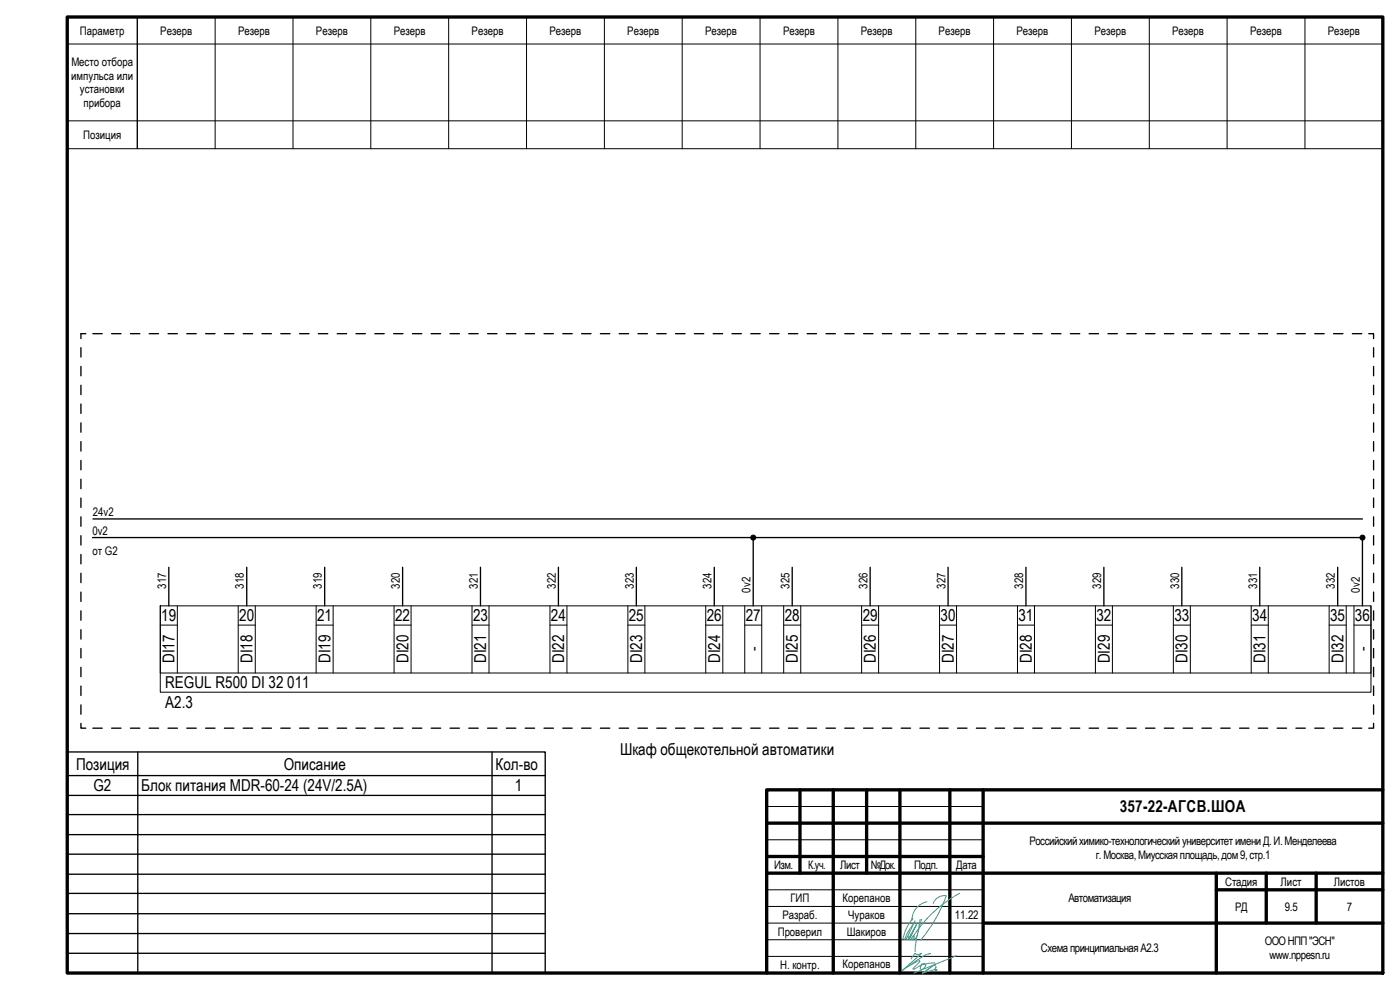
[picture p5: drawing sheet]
<svg xmlns="http://www.w3.org/2000/svg" width="420mm" height="297mm" viewBox="0 0 420 297" stroke-linecap="round" stroke-linejoin="round" font-family="sans-serif">
<g fill="none" stroke="#000" stroke-width="1">
<path d="M20.2 5.1h394.8v286.9h-394.8zM240.1 237v25M250.1 237v55M260.1 237v25M270.1 237v55M285.1 237v55M295.1 237v55M415 237h-184.9v55M230.1 247h184.9M230.1 257h65M230.1 262h184.9M295.1 277h119.9"/>
<path d="M365 262v30M365 267h50M380 262v15M395 262v15"/>
</g>
<g fill="none" stroke="#000" stroke-width=".3">
<path d="M20.2 13.2h394.8M41.2 5.1v39.5M64.6 5.1v39.5M87.9 5.1v39.5M111.3 5.1v39.5M134.7 5.1v39.5M158 5.1v39.5M181.4 5.1v39.5M204.7 5.1v39.5M228.1 5.1v39.5M251.5 5.1v39.5M274.8 5.1v39.5"/>
<path d="M298.2 5.1v39.5M321.6 5.1v39.5M344.9 5.1v39.5M368.3 5.1v39.5M391.6 5.1v39.5M415 5.1v39.5h-394.8M20.2 36.3h394.8M48.1 181.8h363.3v25.9h-363.3zM48.1 181.8v20.1h363.3v-20.1M48.1 187.6h5.1M53.2 181.8v20.1M71.5 187.6h5.1"/>
<path d="M71.5 181.8v20.1M76.6 181.8v20.1M94.9 187.6h5.1M94.9 181.8v20.1M100 181.8v20.1M118.3 187.6h5.1M118.3 181.8v20.1M123.4 181.8v20.1M141.7 187.6h5.1M141.7 181.8v20.1M146.8 181.8v20.1M165 187.6h5.1"/>
<path d="M165 181.8v20.1M170.1 181.8v20.1M188.4 187.6h5.1M188.4 181.8v20.1M193.5 181.8v20.1M211.8 187.6h5.1M211.8 181.8v20.1M216.9 181.8v20.1M223.5 187.6h5.1M223.5 181.8v20.1M228.6 181.8v20.1M235.2 187.6h5.1"/>
<path d="M235.2 181.8v20.1M240.3 181.8v20.1M258.6 187.6h5.1M258.6 181.8v20.1M263.7 181.8v20.1M282 187.6h5.1M282 181.8v20.1M287.1 181.8v20.1M305.4 187.6h5.1M305.4 181.8v20.1M310.5 181.8v20.1M328.7 187.6h5.2"/>
<path d="M328.7 181.8v20.1M333.9 181.8v20.1M352.1 187.6h5.1M352.1 181.8v20.1M357.2 181.8v20.1M375.5 181.8v20.1M375.5 187.6h5.1M380.6 181.8v20.1M398.9 181.8v20.1M398.9 187.6h5.1M404 181.8v20.1M406.3 181.8v20.1"/>
<path d="M406.3 187.6h5.1M230.1 242h65M230.1 252h65M230.1 267h65M230.1 277h65M230.1 272h65M230.1 287h65M230.1 282h65"/>
<circle cx="226.1" cy="161.3" r=".75"/>
<circle cx="408.9" cy="161.3" r=".75"/>
</g>
<g fill="none" stroke="#3dad99" stroke-width=".3">
<path d="M274 275.5a13 13 0 0 0-3 6.4M274.2 277.2a15 15 0 0 0-2.7 4.8M274.6 276.3l-2.7 5.6M275.6 279.6l-.7 2.9-.3 3M276.1 275.9l-.5 3.7M276.5 275.8l-.9 3.8M278.2 270.6a5.6 5.6 0 0 0-4.5 5.5M280.1 271.1a3.5 3.5 0 0 1 3.9-2.3 42.7 42.7 0 0 1-7.7 13.2M288 268a38.6 38.6 0 0 0-13.8 12.8M271.9 290.3l4-2.1 .1 .4-2 2.2h.3l2.1-1.3-.2 1 .1 .3 .3 .1 .8-.5a.66 .66 0 0 0 .4-1 .66 .66 0 0 0-1.1 0l3.4-.5h.5v.3l-3.7 2.8M272.2 281l.5 .1 .2 .6M272.9 281.9l2.3-4.7-2.8 4.8"/>
<path d="M273.6 281.6l-.2 .4M274 280.8a.64 .64 0 0 1 .2 .7 .64 .64 0 0 1-.6 .4zM274.1 281.6l-.7 .4M274.3 281l-.1 1.1M275.3 280.4l-.7 1.7M277 292l3.2-2.3a.46 .46 0 0 1 .5 0 .46 .46 0 0 1 .2 .6l-.3 .6 .3 .4a.26 .26 0 0 0 .3-.3 .26 .26 0 0 0-.4-.2l-4 1.2M279.3 286.2l-1.9 .5-6.5 4.4 5.7-5.1a1.59 1.59 0 0 1-2 .1l-1.2 1.6M287 286.8l-12.8 5.2"/>
</g>
<g fill="none" stroke="#000" stroke-width=".4">
<path d="M24.3 104.3v2.8M24.3 109.9v2.9M24.3 115.6v2.8M25.7 100.1h-1.4v1.5M27.9 100.1h2.8M33.5 100.1h2.8M39.1 100.1h2.9M44.8 100.1h2.8M50.4 100.1h2.8M56.1 100.1h2.8M61.7 100.1h2.8M67.3 100.1h2.9"/>
<path d="M73 100.1h2.8M78.6 100.1h2.9M84.3 100.1h2.8M89.9 100.1h2.8M95.6 100.1h2.8M101.2 100.1h2.8M106.8 100.1h2.9M112.5 100.1h2.8M118.1 100.1h2.8M123.8 100.1h2.8M129.4 100.1h2.8M135.1 100.1h2.8"/>
<path d="M140.7 100.1h2.8M146.3 100.1h2.9M152 100.1h2.8M157.6 100.1h2.8M163.3 100.1h2.8M168.9 100.1h2.8M174.6 100.1h2.8M180.2 100.1h2.8M185.8 100.1h2.8M191.5 100.1h2.8M197.1 100.1h2.8M202.7 100.1h2.9"/>
<path d="M208.4 100.1h2.8M214 100.1h2.9M219.7 100.1h2.8M225.3 100.1h2.8M231 100.1h2.8M236.6 100.1h2.8M242.2 100.1h2.9M247.9 100.1h2.8M253.5 100.1h2.8M259.2 100.1h2.8M264.8 100.1h2.8M270.5 100.1h2.8"/>
<path d="M276.1 100.1h2.8M281.7 100.1h2.9M287.4 100.1h2.8M293 100.1h2.8M298.7 100.1h2.8M304.3 100.1h2.8M310 100.1h2.8M315.6 100.1h2.8M321.2 100.1h2.9M326.9 100.1h2.8M332.5 100.1h2.8M338.1 100.1h2.9"/>
<path d="M343.8 100.1h2.8M349.4 100.1h2.9M355.1 100.1h2.8M360.7 100.1h2.8M366.4 100.1h2.8M372 100.1h2.8M377.6 100.1h2.9M383.3 100.1h2.8M388.9 100.1h2.8M394.6 100.1h2.8M400.2 100.1h2.8M405.9 100.1h2.8"/>
<path d="M410.8 100.1h1.4v1.5M412.2 104.3v2.8M412.2 109.9v2.9M412.2 115.6v2.8M24.3 121.2v2.9M24.3 126.9v2.8M24.3 132.5v2.8M24.3 138.2v2.8M412.2 121.2v2.9M412.2 126.9v2.8M412.2 132.5v2.8M412.2 138.2v2.8"/>
<path d="M24.3 143.8v2.8M24.3 149.4v2.9M24.3 155.1v2.8M27.9 155.7h381M412.2 143.8v2.8M412.2 149.4v2.9M412.2 155.1v2.8M24.3 160.7v2.8M24.3 166.4v2.8M24.3 172v2.8M24.3 177.7v2.8M27.8 161.3h381.1"/>
<path d="M50.7 170.2v11.6M74.1 170.2v11.6M97.4 170.2v11.6M120.8 170.2v11.6M144.2 170.2v11.6M167.6 170.2v11.6M191 170.2v11.6M214.4 170.2v11.6M226 162.1v19.7M237.8 170.2v11.6M261.1 170.2v11.6M284.5 170.2v11.6"/>
<path d="M307.9 170.2v11.6M331.3 170.2v11.6M354.7 170.2v11.6M378.1 170.2v11.6M401.5 170.2v11.6M408.9 162.1v19.7M412.2 160.7v2.8M412.2 166.4v2.8M412.2 172v2.8M412.2 177.7v2.8M24.3 183.3v2.8M24.3 188.9v2.8"/>
<path d="M24.3 194.6v2.8M412.2 183.3v2.8M412.2 188.9v2.8M412.2 194.6v2.8M24.3 217v1.5h1.4M24.3 200.2v2.8M24.3 205.8v2.9M24.3 211.5v2.8M27.9 218.5h2.8M33.5 218.5h2.8M39.1 218.5h2.9M44.8 218.5h2.8"/>
<path d="M50.4 218.5h2.8M56.1 218.5h2.8M61.7 218.5h2.8M67.3 218.5h2.9M73 218.5h2.8M78.6 218.5h2.9M84.3 218.5h2.8M89.9 218.5h2.8M95.6 218.5h2.8M101.2 218.5h2.8M106.8 218.5h2.9M112.5 218.5h2.8"/>
<path d="M118.1 218.5h2.8M123.8 218.5h2.8M129.4 218.5h2.8M135.1 218.5h2.8M140.7 218.5h2.8M146.3 218.5h2.9M152 218.5h2.8M157.6 218.5h2.8M163.3 218.5h2.8M168.9 218.5h2.8M174.6 218.5h2.8M180.2 218.5h2.8"/>
<path d="M185.8 218.5h2.8M191.5 218.5h2.8M197.1 218.5h2.8M202.7 218.5h2.9M208.4 218.5h2.8M214 218.5h2.9M219.7 218.5h2.8M225.3 218.5h2.8M231 218.5h2.8M236.6 218.5h2.8M242.2 218.5h2.9M247.9 218.5h2.8"/>
<path d="M253.5 218.5h2.8M259.2 218.5h2.8M264.8 218.5h2.8M270.5 218.5h2.8M276.1 218.5h2.8M281.7 218.5h2.9M287.4 218.5h2.8M293 218.5h2.8M298.7 218.5h2.8M304.3 218.5h2.8M310 218.5h2.8M315.6 218.5h2.8"/>
<path d="M321.2 218.5h2.9M326.9 218.5h2.8M332.5 218.5h2.8M338.1 218.5h2.9M343.8 218.5h2.8M349.4 218.5h2.9M355.1 218.5h2.8M360.7 218.5h2.8M366.4 218.5h2.8M372 218.5h2.8M377.6 218.5h2.9M383.3 218.5h2.8"/>
<path d="M388.9 218.5h2.8M394.6 218.5h2.8M400.2 218.5h2.8M405.9 218.5h2.8M412.2 217v1.5h-1.4M412.2 200.2v2.8M412.2 205.8v2.9M412.2 211.5v2.8M20.2 238.7h143.4M20.2 232.7h143.4M41.3 225.6v66.2M147.7 225.6v66.3"/>
<path d="M20.2 250.4h143.4M20.2 256.3h143.4M20.2 244.4h143.4M20.2 262.3h143.4M20.2 274.2h143.4M20.2 268.1h143.4M20.2 291.8v-66.2h143.4v66.3M20.2 280.1h143.4M20.2 286h143.4"/>
</g>
<g fill="#000">
<circle cx="226.1" cy="161.3" r=".75"/>
<circle cx="408.9" cy="161.3" r=".74"/>
</g>
<g font-size="4.9">
<text x="48.4" y="186.4">19</text>
<text x="71.8" y="186.4">20</text>
<text x="95.2" y="186.4">21</text>
<text x="118.6" y="186.4">22</text>
<text x="142" y="186.4">23</text>
<text x="165.3" y="186.4">24</text>
<text x="188.7" y="186.4">25</text>
<text x="212.1" y="186.4">26</text>
<text x="223.8" y="186.4">27</text>
<text x="235.5" y="186.4">28</text>
<text x="258.9" y="186.4">29</text>
<text x="282.3" y="186.4">30</text>
<text x="305.7" y="186.4">31</text>
<text x="329" y="186.4">32</text>
<text x="352.4" y="186.4">33</text>
<text x="375.8" y="186.4">34</text>
<text x="399.2" y="186.4">35</text>
<text x="406.6" y="186.4">36</text>
<text x="227.8" y="195.4" transform="rotate(-90 227.8 195.4)">-</text>
<text x="410.6" y="195.4" transform="rotate(-90 410.6 195.4)">-</text>
<text x="52.4" y="199" transform="rotate(-90 52.4 199)">DI17</text>
<text x="75.8" y="199" transform="rotate(-90 75.8 199)">DI18</text>
<text x="99.2" y="199" transform="rotate(-90 99.2 199)">DI19</text>
<text x="122.6" y="199" transform="rotate(-90 122.6 199)">DI20</text>
<text x="146" y="199" transform="rotate(-90 146 199)">DI21</text>
<text x="169.3" y="199" transform="rotate(-90 169.3 199)">DI22</text>
<text x="192.7" y="199" transform="rotate(-90 192.7 199)">DI23</text>
<text x="216.1" y="199" transform="rotate(-90 216.1 199)">DI24</text>
<text x="239.5" y="199" transform="rotate(-90 239.5 199)">DI25</text>
<text x="262.9" y="199" transform="rotate(-90 262.9 199)">DI26</text>
<text x="286.3" y="199" transform="rotate(-90 286.3 199)">DI27</text>
<text x="309.7" y="199" transform="rotate(-90 309.7 199)">DI28</text>
<text x="333" y="199" transform="rotate(-90 333 199)">DI29</text>
<text x="356.4" y="199" transform="rotate(-90 356.4 199)">DI30</text>
<text x="379.8" y="199" transform="rotate(-90 379.8 199)">DI31</text>
<text x="403.2" y="199" transform="rotate(-90 403.2 199)">DI32</text>
<text x="49.6" y="206.5">REGUL R500 DI 32 011</text>
<text x="49.6" y="212.3">A2.3</text>
<text x="186.1" y="226.4">Шкаф общекотельной автоматики</text>
<text x="22.8" y="231.1">Позиция</text>
<text x="85.2" y="231.1">Описание</text>
<text x="148.7" y="231.1">Кол-во</text>
<text x="28.1" y="237.3">G2</text>
<text x="42.4" y="237.3">Блок питания MDR-60-24 (24V/2.5A)</text>
<text x="154.5" y="237.4">1</text>
<text x="336.1" y="243.7">357-22-АГСВ.ШОА</text>
</g>
<g font-size="3.5">
<text x="24" y="10.4">Параметр</text>
<text x="48.1" y="10.4">Резерв</text>
<text x="71.5" y="10.4">Резерв</text>
<text x="94.8" y="10.4">Резерв</text>
<text x="118.2" y="10.4">Резерв</text>
<text x="141.6" y="10.4">Резерв</text>
<text x="164.9" y="10.4">Резерв</text>
<text x="188.3" y="10.4">Резерв</text>
<text x="211.6" y="10.4">Резерв</text>
<text x="235" y="10.4">Резерв</text>
<text x="258.3" y="10.4">Резерв</text>
<text x="281.7" y="10.4">Резерв</text>
<text x="305.1" y="10.4">Резерв</text>
<text x="328.4" y="10.4">Резерв</text>
<text x="351.8" y="10.4">Резерв</text>
<text x="375.2" y="10.4">Резерв</text>
<text x="398.5" y="10.4">Резерв</text>
<text x="21.4" y="23.9">импульса или</text>
<text x="21.4" y="19.8">Место отбора</text>
<text x="24" y="28">установки</text>
<text x="25.1" y="32.2">прибора</text>
<text x="24.9" y="41.7">Позиция</text>
<text x="27.9" y="154.9">24v2</text>
<text x="27.7" y="160.5">0v2</text>
<text x="27.7" y="166.6">от G2</text>
<text x="49.8" y="176.7" transform="rotate(-90 49.8 176.7)">317</text>
<text x="73.2" y="176.7" transform="rotate(-90 73.2 176.7)">318</text>
<text x="96.6" y="176.7" transform="rotate(-90 96.6 176.7)">319</text>
<text x="120" y="176.7" transform="rotate(-90 120 176.7)">320</text>
<text x="143.4" y="176.7" transform="rotate(-90 143.4 176.7)">321</text>
<text x="166.8" y="176.7" transform="rotate(-90 166.8 176.7)">322</text>
<text x="190.2" y="176.7" transform="rotate(-90 190.2 176.7)">323</text>
<text x="213.5" y="176.7" transform="rotate(-90 213.5 176.7)">324</text>
<text x="225.2" y="177.8" transform="rotate(-90 225.2 177.8)">0v2</text>
<text x="236.9" y="176.7" transform="rotate(-90 236.9 176.7)">325</text>
<text x="260.3" y="176.7" transform="rotate(-90 260.3 176.7)">326</text>
<text x="283.7" y="176.7" transform="rotate(-90 283.7 176.7)">327</text>
<text x="307.1" y="176.7" transform="rotate(-90 307.1 176.7)">328</text>
<text x="330.5" y="176.7" transform="rotate(-90 330.5 176.7)">329</text>
<text x="353.9" y="176.7" transform="rotate(-90 353.9 176.7)">330</text>
<text x="377.2" y="176.7" transform="rotate(-90 377.2 176.7)">331</text>
<text x="400.6" y="176.7" transform="rotate(-90 400.6 176.7)">332</text>
<text x="408.1" y="177.8" transform="rotate(-90 408.1 177.8)">0v2</text>
<text x="309" y="253.7">Российскийхимико-технологическийуниверситетимениД.И.Менделеева</text>
<text x="328.9" y="257.8">г.Москва,Миусскаяплощадь,дом9,стр.1</text>
<text x="232.4" y="260.7">Изм.</text>
<text x="242.6" y="260.7">К.уч.</text>
<text x="252.2" y="260.7">Лист</text>
<text x="261.4" y="260.7">№Док.</text>
<text x="274.4" y="260.7">Подп.</text>
<text x="287" y="260.7">Дата</text>
<text x="367.7" y="265.7">Стадия</text>
<text x="384.3" y="265.7">Лист</text>
<text x="400.3" y="265.7">Листов</text>
<text x="234.8" y="275.8">Разраб.</text>
<text x="237.2" y="270.6">ГИП</text>
<text x="252.9" y="270.6">Корепанов</text>
<text x="254.6" y="275.7">Чураков</text>
<text x="286.5" y="275.8">11.22</text>
<text x="320.6" y="270.7">Автоматизация</text>
<text x="370.7" y="273.2">РД</text>
<text x="385.6" y="273.2">9.5</text>
<text x="404.2" y="273.2">7</text>
<text x="233.4" y="280.7">Проверил</text>
<text x="254.1" y="280.7">Шакиров</text>
<text x="312.4" y="285.7">СхемапринципиальнаяА2.3</text>
<text x="379.5" y="283.6">ОООНПП&quot;ЭСН&quot;</text>
<text x="380.9" y="287.8">www.nppesn.ru</text>
<text x="234.1" y="290.6">Н. контр.</text>
<text x="252.9" y="290.6">Корепанов</text>
</g>
</svg>
